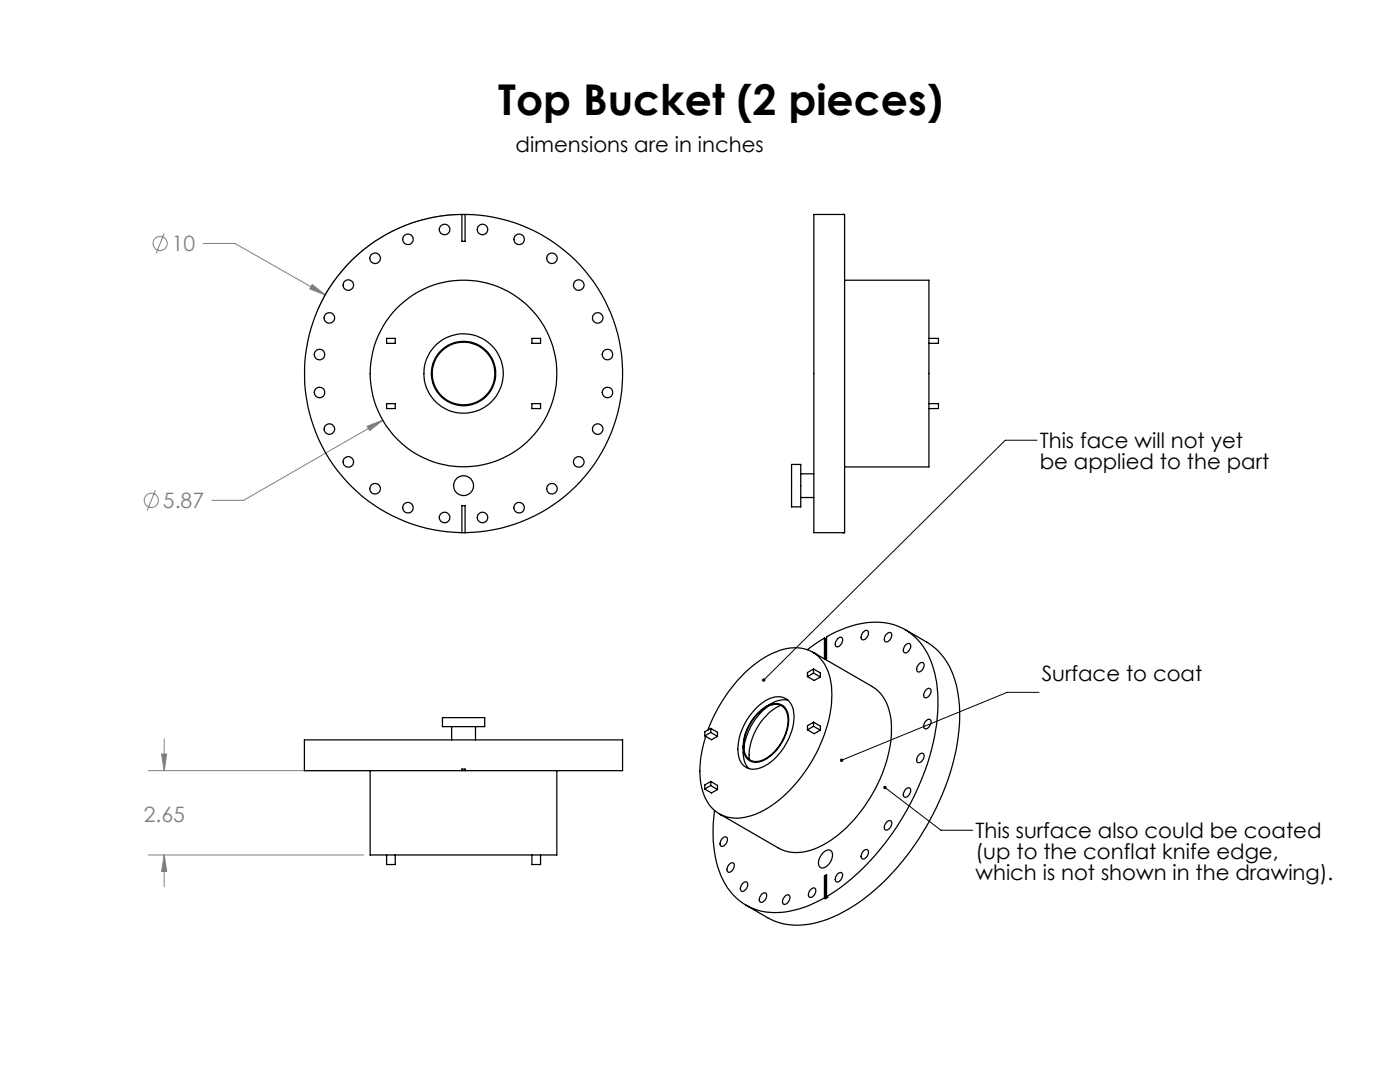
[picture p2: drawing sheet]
<svg xmlns="http://www.w3.org/2000/svg" width="279mm" height="216mm" viewBox="0 0 279 216" stroke-linecap="round" stroke-linejoin="round" font-family="sans-serif">
<g fill="none" stroke="#808080" stroke-width=".2">
<path d="M32.8 46.6l-1.6 4M40.5 48.6h6.4l18 10.2M62.3 56.8l2.6 2-3.1-1.2zM90.9 42.8a31.6 31.6 0 0 0-27.4 18.9M31 97.8l-1.6 4M73.3 85.1l3.1-1.2-2.6 2zM76.4 83.9l-27.8 15.9h-6.3M29.6 153.8h43M32.2 150.5h1.1l-.5 3.3zM32.8 147.4v6.4M29.6 170.6h43M32.8 170.6l.5 3.3h-1.1z"/>
<path d="M32.8 170.6v6.4"/>
<circle cx="32" cy="48.6" r="1.41"/>
<circle cx="30.2" cy="99.8" r="1.41"/>
</g>
<path d="M207 87.8h-6.4l-48.2 47.9M207.4 138.1h-6.4l-33 13.6M176.6 157.1l11.2 8.6h6.3" fill="none" stroke="#000" stroke-width=".2"/>
<g fill="#000">
<path d="M167.7 151.5a.35 .35 0 0 1 .5 0 .35 .35 0 0 1 0 .5 .35 .35 0 0 1-.6-.2l.4-.1-.4 .1z"/>
<path d="M152.2 135.5v.4l.2-.2-.2 .2a.35 .35 0 0 0 .5 0 .35 .35 0 0 0 0-.5 .35 .35 0 0 0-.5 .1zM176.4 156.9a.34 .34 0 0 0 .1 .6 .34 .34 0 0 0 .4-.4 .34 .34 0 0 0-.5-.2l.2 .2z"/>
</g>
<path d="M62.3 56.8l-.5 .8 3.1 1.2zM73.3 85.1l.5 .8 2.6-2zM32.2 150.5h1.1l-.5 3.3zM32.8 170.6l.5 3.3h-1.1z" fill="#808080"/>
<g fill="none" stroke="#000" stroke-width=".25">
<path d="M92.2 42.8a31.8 31.8 0 0 0-31.4 31.7 31.8 31.8 0 0 0 31.4 31.8M92.2 42.8h.6M92.2 42.8v5.4h.6v-5.4M92.8 42.8a31.8 31.8 0 0 1 31.5 31.7 31.8 31.8 0 0 1-31.5 31.8M162.4 42.8h6.2v63.5h-6.2zM168.2 42.8h.1M168.6 55.9h16.8v37.3h-16.8M77.2 67.5h1.7v1h-1.7zM106.2 67.5h1.7v1h-1.7zM185.4 67.5h1.9v1h-1.9M77.2 80.5h1.7v1h-1.7zM106.2 80.5h1.7v1h-1.7z"/>
<path d="M158 92.7h1.8v8.4h-1.8zM159.8 99.3h2.6M159.8 94.5h2.6M185.4 80.5h1.9v1h-1.9M92.2 106.3h.6M92.2 106.3v-5.4h.6v5.4M168.2 106.3h.1M157.3 139.8a4.3 4.3 0 0 0-3.4 .6l-1 .6M161.1 135l1.4 .8 1.2-.7M162.2 130.1l11.9 6.9a8.5 8.5 0 0 1 3.7 6.8 27 27 0 0 1-6 18.1 21 21 0 0 1-10.5 7.9 7.8 7.8 0 0 1-5.9-.5l-11.9-6.9M162.3 133.5l1.4 .8v.8M162.3 133.5l-1.2 .7v.8"/>
<path d="M162.3 133.5v.8M162.3 134.3l1.4 .8M162.3 134.3l-1.2 .7M162.4 130.2l.4 .3M164.5 127.3l-3.4 2.3M164.5 127.3l.2 .2M164.5 127.3v4.2M164.7 131.6l.3-.2v-4.3a17.7 17.7 0 0 1 13.2-2.5 12.3 12.3 0 0 1 8.3 9.6 35.4 35.4 0 0 1-2.3 20.6 50 50 0 0 1-18.2 23.5l-1 .6M164.7 127.5v4.1M165 127.3l-.3 .2M167.2 127.4a.55 .55 0 0 1 .8-.2 .55 .55 0 0 1 .1 .8 1.08 1.08 0 0 1-1.2 1 1.22 1.22 0 0 1 .3-1.6zM172.2 126.2l.2-.2a.55 .55 0 0 1 .8-.2 .55 .55 0 0 1 .1 .8 1 1 0 0 1-1.4 .9v-.6z"/>
<path d="M176.8 126.6l.2-.1a.55 .55 0 0 1 .8-.2 .55 .55 0 0 1 .1 .8 .93 .93 0 0 1-1.3 .8l-.1-.5zM180.6 125.6l4.4 2.5a14 14 0 0 1 6.2 10.6 39.7 39.7 0 0 1-4.3 22.4 47.7 47.7 0 0 1-17.6 20.3 19.1 19.1 0 0 1-12.5 3l-1.6-.4-1.5-.6-4.8-2.8M180.8 128.7a.56 .56 0 0 1 .8-.2 .56 .56 0 0 1 .1 .8 1.13 1.13 0 0 1-1.2 .9 1.22 1.22 0 0 1 .3-1.5zM183.4 132.5a.55 .55 0 0 1 .8-.3 .55 .55 0 0 1 .2 .9 1.09 1.09 0 0 1-1.3 .9 1.14 1.14 0 0 1 .3-1.5zM184.7 137.8l.2-.2a.55 .55 0 0 1 .7-.2 .55 .55 0 0 1 .2 .8 1 1 0 0 1-1.4 .9v-.6zM73.9 153.8v16.8h37.2v-16.8M88.3 143.2h8.4v1.8h-8.4zM90.1 145v2.6M92.2 153.8h-31.5v-6.2h63.5v6.2h-31.4M92.2 153.8v-.3h.6v.3M92.2 153.8h.6M94.9 145v2.6"/>
<path d="M140.7 146.8l1.3 .8 1.2-.7M140.7 157.4l1.3 .8 1.2-.6M141.3 145.7a29 29 0 0 1 11.9-14.9 9.9 9.9 0 0 1 7.9-1.2 7.7 7.7 0 0 1 4.7 6.5 24.3 24.3 0 0 1-3.5 15.3 25.5 25.5 0 0 1-11.4 11 7.9 7.9 0 0 1-8.5-.9 10.9 10.9 0 0 1-2.7-8.6l.4-2.8 .7-3.1M141.9 145.3l1.3 .8v.8M141.9 155.9l1.3 .8v.9M141.9 156.7l1.3 .9M141.9 145.3v.9M141.9 155.9v.8M141.9 155.9l-1.2 .7v.8M141.9 156.7l-1.2 .7M141.9 145.3l-1.2 .7v.8M141.9 146.2l-1.2 .6"/>
<path d="M141.9 146.2l1.3 .7M148.3 148.9a5.5 5.5 0 0 0 1.1 4.4l.1 .1M150.7 141.5a6.2 6.2 0 0 1 5.4-2.4 3.5 3.5 0 0 1 2.4 3.6 11.9 11.9 0 0 1-6.8 10.5 3.2 3.2 0 0 1-4.4-3.1 12.1 12.1 0 0 1 3.4-8.6zM151 142.7a5.1 5.1 0 0 1 4.3-2.1 2.9 2.9 0 0 1 2 3.4 9.4 9.4 0 0 1-5.5 7.8 2.48 2.48 0 0 1-3.4-2.5 9.5 9.5 0 0 1 2.6-6.6zM151.3 142.2a4.5 4.5 0 0 1 4.3-1.7 3.2 3.2 0 0 1 1.8 3.7 9.7 9.7 0 0 1-5.2 7.6 2.57 2.57 0 0 1-3.9-2.4 9.7 9.7 0 0 1 3-7.2zM153.4 140.9a12.4 12.4 0 0 0-5 8.5M155.8 140.8a11.5 11.5 0 0 0-6.3 10.8M161.1 145.6l1.4 .8 1.2-.7M162.3 144.1l1.4 .8v.8M162.3 144.9l-1.2 .7M162.3 144.9l1.4 .8M162.3 144.1l-1.2 .7v.8"/>
<path d="M162.3 144.1v.8M180.8 157.4a.56 .56 0 0 1 .8-.2 .56 .56 0 0 1 .1 .8 1.13 1.13 0 0 1-1.2 1 1.22 1.22 0 0 1 .3-1.6zM183.4 150.6a.55 .55 0 0 1 .8-.2 .55 .55 0 0 1 .2 .8 .97 .97 0 0 1-1.4 .8v-.6zM184.7 144l.2-.2a.55 .55 0 0 1 .7-.2 .55 .55 0 0 1 .2 .8 1.13 1.13 0 0 1-1.3 1l-.2-.5zM77.2 170.6v1.9h1.7v-1.9M106.2 170.6v1.9h1.7v-1.9M142.6 161.7a24.5 24.5 0 0 0 1.8 14 11.5 11.5 0 0 0 13.2 6.1l2.9-.8 4-1.8M143.8 162.5l.3 .2M144 167.4l.2-.1a.55 .55 0 0 1 .8-.3 .55 .55 0 0 1 .1 .9 1 1 0 0 1-1.3 .8l-.1-.6zM145.4 172.6a.57 .57 0 0 1 .7-.5 .57 .57 0 0 1 .4 .7 1.2 1.2 0 0 1-1.2 1.2l-.2-.5zM148.3 176.2a.55 .55 0 0 1 .8-.2 .55 .55 0 0 1 .1 .8 1.13 1.13 0 0 1-1.2 1 1.19 1.19 0 0 1 .3-1.6zM152 178.4a.55 .55 0 0 1 .8-.2 .55 .55 0 0 1 .2 .8 1.13 1.13 0 0 1-1.3 1 1.18 1.18 0 0 1 .3-1.6z"/>
<path d="M156.7 178.8a.55 .55 0 0 1 .8-.2 .55 .55 0 0 1 .1 .8 1.09 1.09 0 0 1-1.2 1 1.18 1.18 0 0 1 .3-1.6zM161.7 177.6l.2-.2a.55 .55 0 0 1 .7-.2 .55 .55 0 0 1 .2 .8 1 1 0 0 1-1.4 .9v-.6zM164.4 170.1a.96 .96 0 0 1 1.7 0 2.67 2.67 0 0 1-2 3.1 1.08 1.08 0 0 1-.7-1.6l.5-1zM164.5 179.2l.2 .1M164.5 174.8l.5-.3v4.4M164.5 174.8v4.4M164.5 174.8l.2 .1M164.7 174.9v4.4M165 178.9l.2 .1-.5 .3M165 174.8l-.3 .1M167.2 174.3a.55 .55 0 0 1 .8-.2 .55 .55 0 0 1 .1 .8 1.08 1.08 0 0 1-1.2 1 1.22 1.22 0 0 1 .3-1.6zM172.4 169.8a.55 .55 0 0 1 .8-.2 .55 .55 0 0 1 .1 .8 1.13 1.13 0 0 1-1.3 .9 1.19 1.19 0 0 1 .4-1.5z"/>
<path d="M177 164a.55 .55 0 0 1 .8-.2 .55 .55 0 0 1 .1 .8 .97 .97 0 0 1-1.3 .9l-.1-.6z"/>
<circle cx="69.5" cy="56.9" r="1.03"/>
<circle cx="74.9" cy="51.5" r="1.06"/>
<circle cx="81.4" cy="47.8" r="1.06"/>
<circle cx="88.7" cy="45.8" r="1.06"/>
<circle cx="96.3" cy="45.8" r="1.04"/>
<circle cx="103.6" cy="47.8" r="1.05"/>
<circle cx="110.2" cy="51.5" r="1.04"/>
<circle cx="115.5" cy="56.9" r="1.05"/>
<circle cx="63.8" cy="78.3" r="1.05"/>
<circle cx="63.8" cy="70.7" r="1.05"/>
<circle cx="65.7" cy="63.4" r="1.04"/>
<circle cx="92.5" cy="74.5" r="18.6"/>
<circle cx="92.5" cy="74.5" r="6.4"/>
<circle cx="92.5" cy="74.5" r="6.3"/>
<circle cx="92.5" cy="74.5" r="7.9"/>
<circle cx="119.3" cy="63.4" r="1.04"/>
<circle cx="121.2" cy="78.3" r="1.05"/>
<circle cx="121.2" cy="70.7" r="1.05"/>
<circle cx="65.7" cy="85.6" r="1.04"/>
<circle cx="69.5" cy="92.2" r="1.04"/>
<circle cx="74.9" cy="97.5" r="1.06"/>
<circle cx="92.5" cy="96.9" r="1.98"/>
<circle cx="110.2" cy="97.5" r="1.04"/>
<circle cx="115.5" cy="92.2" r="1.06"/>
<circle cx="119.3" cy="85.6" r="1.04"/>
<circle cx="81.4" cy="101.3" r="1.06"/>
<circle cx="88.7" cy="103.3" r="1.06"/>
<circle cx="96.3" cy="103.3" r="1.04"/>
<circle cx="103.6" cy="101.3" r="1.05"/>
</g>
<text font-size="8.5" x="99.4" y="23">Top Bucket (2 pieces)</text>
<g font-size="4.2">
<text x="102.9" y="30.4">dimensions are in inches</text>
<text x="207.5" y="89.5">This face will not yet</text>
<text x="207.5" y="93.6">be applied to the part</text>
<text x="207.9" y="136">Surface to coat</text>
<text x="194.7" y="167.3">This surface also could be coated</text>
<text x="194.7" y="171.5">(up to the conflat knife edge,</text>
<text x="194.7" y="175.6">which is not shown in the drawing).</text>
</g>
<g font-size="4.2" fill="#808080">
<text x="34.3" y="50.1">10</text>
<text x="32.5" y="101.4">5.87</text>
<text x="28.7" y="164.1">2.65</text>
</g>
</svg>
